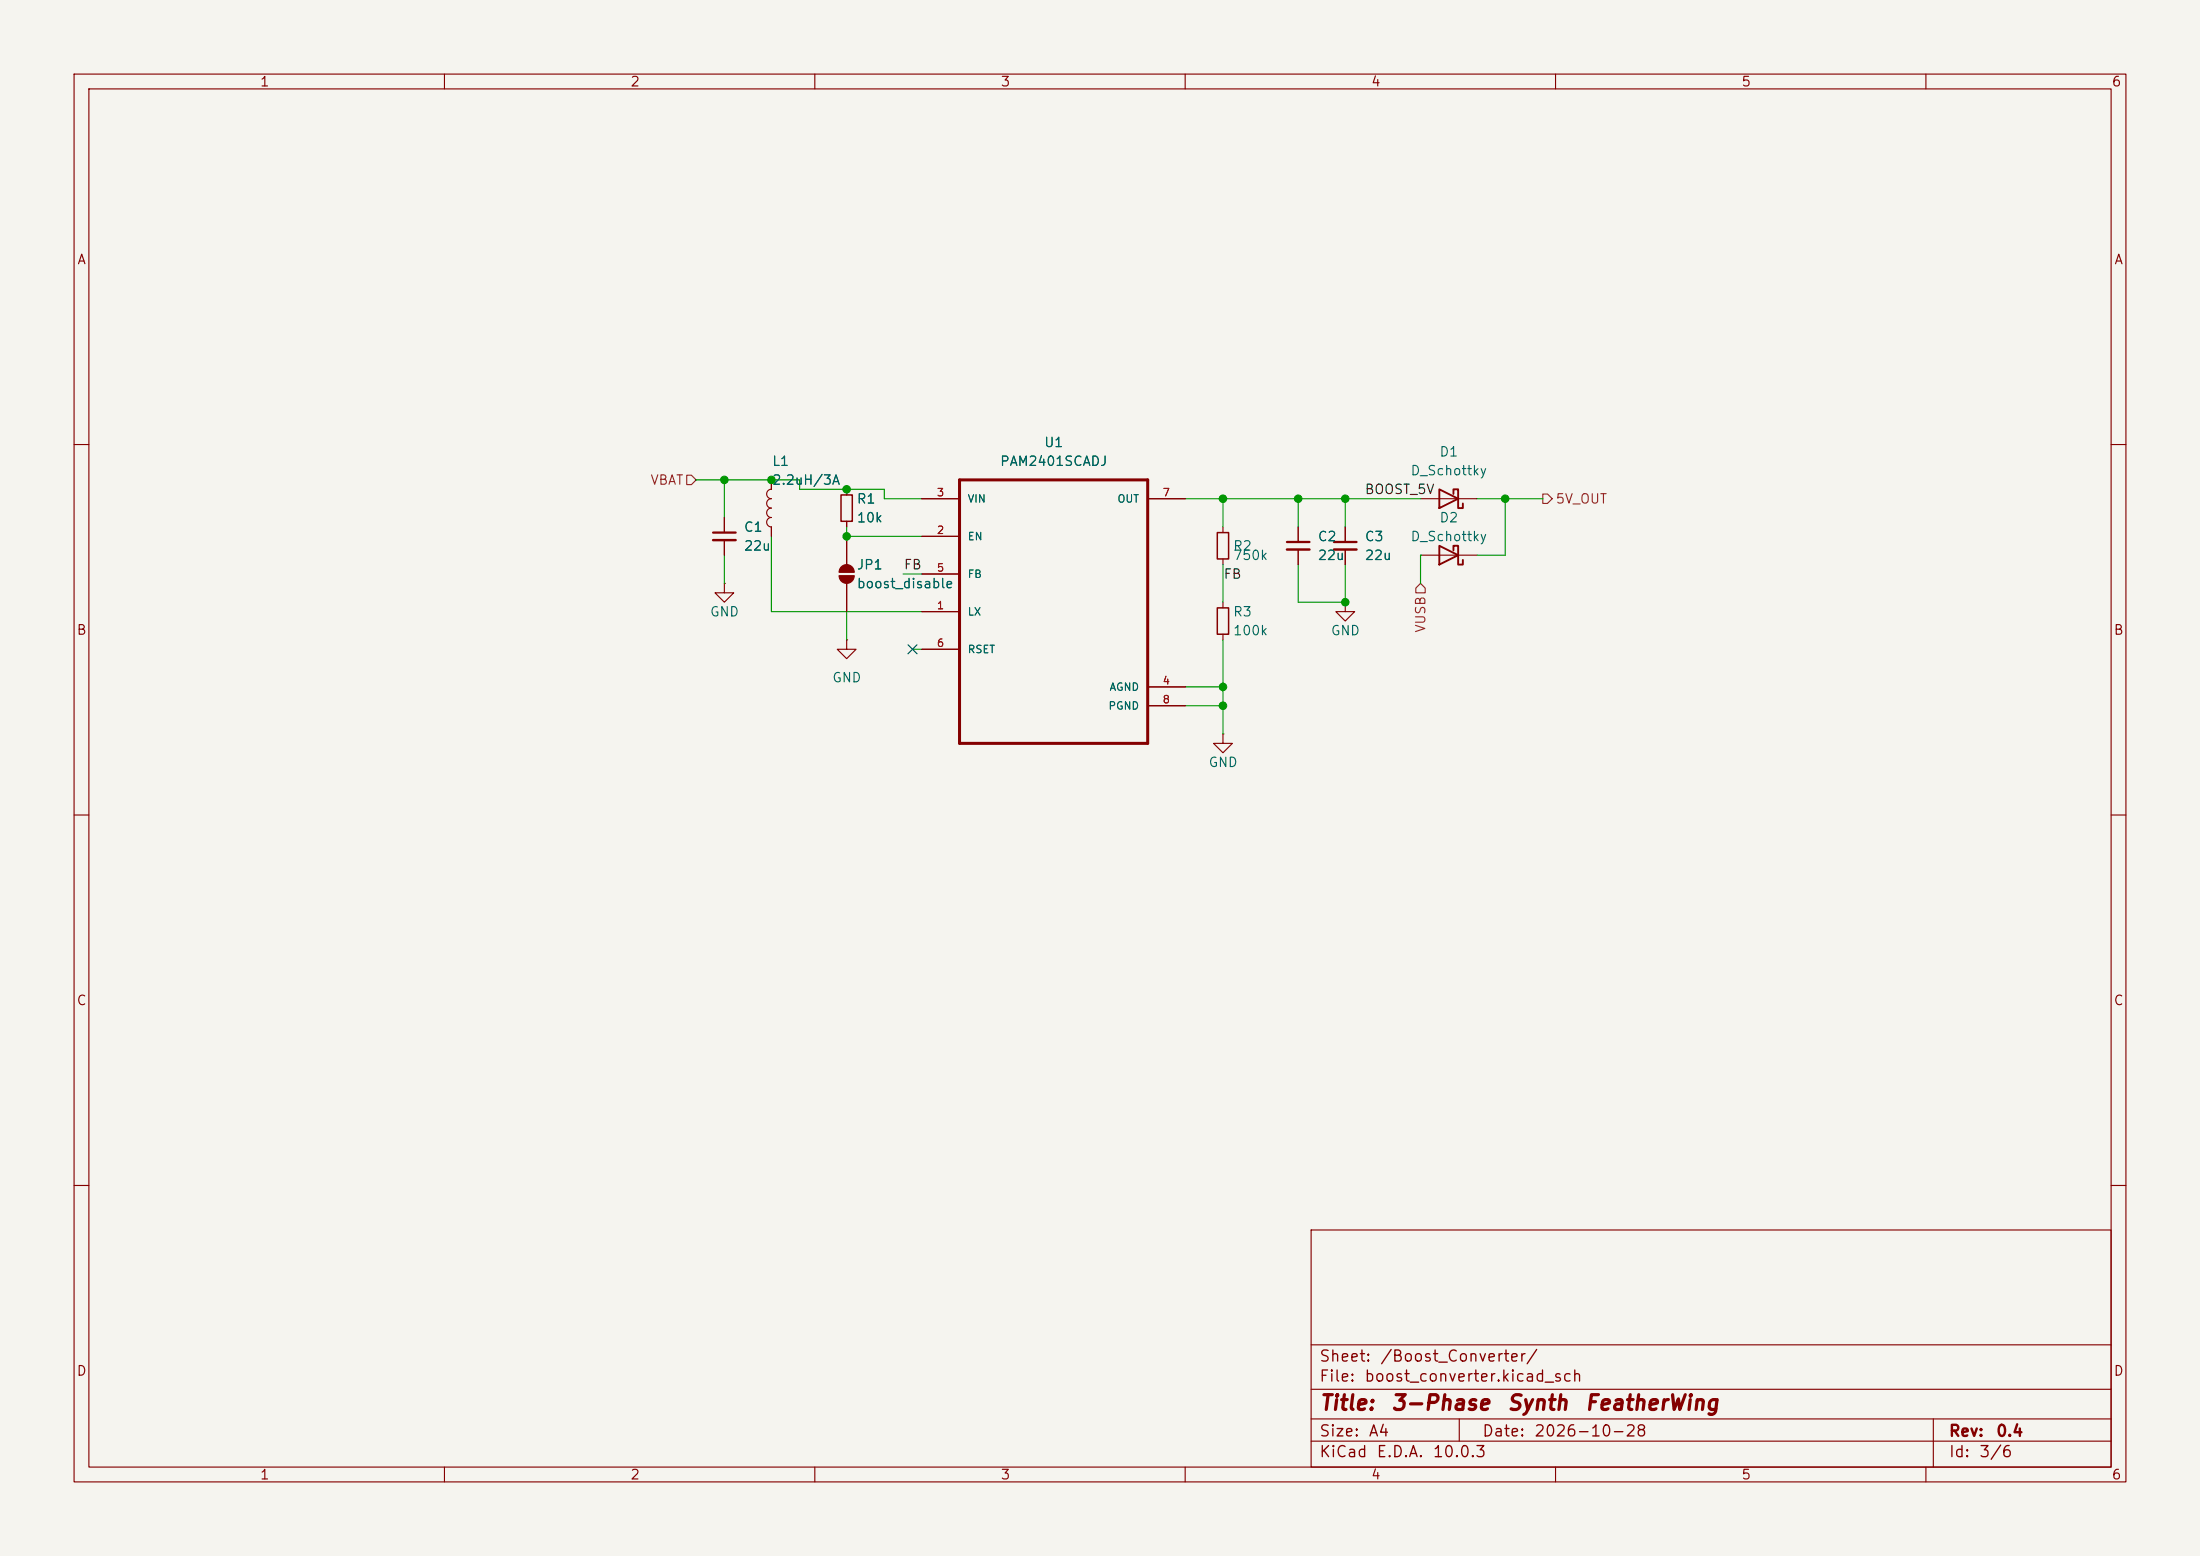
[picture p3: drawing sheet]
<svg xmlns="http://www.w3.org/2000/svg" width="297mm" height="210mm" viewBox="0 0 297 210" stroke-linecap="round" stroke-linejoin="round" font-family="sans-serif">
<path d="M0 0h297v210h-297z" fill="#f5f4ef" stroke="#f5f4ef" stroke-width=".14"/>
<g fill="none" stroke="#840000" stroke-width=".15">
<path d="M10 10h277v190h-277zM12 12h273v186h-273zM60 10v2M110 10v2M160 10v2M210 10v2M260 10v2M10 60h2M97.8 78.7v1.3h1.3l-1.3 1.3-1.3-1.3h1.3M97.8 78.7h.1M97.8 69.9v2M97.8 72.9v2"/>
<path d="M104.1 69.8a.64 .64 0 0 0-.6 .7 .64 .64 0 0 0 .6 .6v1.3M104.1 66a.64 .64 0 0 0-.6 .7 .64 .64 0 0 0 .6 .6 .64 .64 0 0 0-.6 .6 .64 .64 0 0 0 .6 .7 .64 .64 0 0 0-.6 .6 .64 .64 0 0 0 .6 .7M104.1 64.8v1.2M113.3 77.2h2M113.3 77.7h2M114.3 66v.8M114.3 70.4v.7M114.3 72.4v3.8M114.3 78.7v3.9M124.5 67.3h5M124.5 72.4h5M124.5 77.5h5"/>
<path d="M154.9 67.3h5.1M165.1 71.1v.8M165.1 75.4v.8M175.3 71.1v2.1M175.3 74.2v2M181.6 71.1v2.1M181.6 74.2v2M191.8 74.9h7.6M191.8 67.3h7.6M285 60h2M114.3 86.4v1.2h1.3l-1.3 1.3-1.3-1.3h1.3M114.3 86.4h.1"/>
<path d="M124.5 82.6h5M124.5 87.6h5M154.9 92.7h5.1M154.9 95.3h5.1M165.1 99.1v1.2h1.3l-1.3 1.3-1.3-1.3h1.3M165.1 99.1h.1M165.1 81.3v.7M165.1 85.6v.8M181.6 81.3v1.3h1.3l-1.3 1.2-1.3-1.2h1.3M181.6 81.3h.1M10 110h2M285 110h2"/>
<path d="M10 160h2M177 166h108v32h-108zM285 160h2M60 198v2M110 198v2M160 198v2M177 194.5h108M177 191.5h108M177 187.5h108M177 181.5h108M197 191.5v3M210 198v2"/>
<path d="M260 198v2M261 191.5v6.5"/>
</g>
<path d="M194.3 73.7l2.5 1.2-2.5 1.3zM194.3 66l2.5 1.3-2.5 1.3zM196.2 74.3v-.6h.6v2.5h.7v-.6M196.2 66.7v-.7h.6v2.6h.7v-.7" fill="none" stroke="#840000" stroke-width=".25"/>
<path d="M96.3 71.9h3M173.7 73.2h3.1M180.1 73.2h3" fill="none" stroke="#840000" stroke-width=".3"/>
<path d="M96.3 72.9h3M173.7 74.2h3.1M180.1 74.2h3" fill="none" stroke="#840000" stroke-width=".33"/>
<path d="M113.5 66.8h1.6v3.6h-1.6zM164.3 71.9h1.6v3.5h-1.6zM164.3 82h1.6v3.6h-1.6z" fill="none" stroke="#840000" stroke-width=".2"/>
<path d="M129.5 64.8h25.4v35.5h-25.4z" fill="none" stroke="#840000" stroke-width=".41"/>
<g fill="#840000" stroke="#840000" stroke-width=".15">
<path d="M113.6 76.5a1.02 1.02 0 0 1 1.1-.2 1.02 1.02 0 0 1 .6 .9h-2l.1-.4z"/>
<path d="M113.3 77.7h2a1.02 1.02 0 0 1-1 1 1.02 1.02 0 0 1-1-1z"/>
</g>
<path d="M92.7 64.1h.6l.7 .7-.7 .6h-.6zM191.8 78.7l.6 .7v.6h-1.3v-.6zM208.3 66.7h.6l.6 .6-.6 .6h-.6z" fill="none" stroke="#725600" stroke-width=".15"/>
<g fill="none" stroke="#009600" stroke-width=".15">
<path d="M94 64.8h13.9v1.2h11.5v1.3h5.1M97.8 64.8v5.1M97.8 74.9v3.8M104.1 72.4v10.2h20.4M114.3 71.1v1.3h10.2M121.9 77.5h2.6M160 67.3h31.8M165.1 67.3v3.8M165.1 76.2v5.1M175.3 76.2v5.1h6.3v-5.1M175.3 67.3v3.8M181.6 67.3v3.8"/>
<path d="M191.8 74.9h.1M191.8 74.9v3.8M199.4 67.3h8.9M203.2 67.3v7.6h-3.8M114.3 82.6v3.8M123.2 87.6h.1M123.2 87.6h1.3M160 95.3h5.1M160 92.7h5.1M165.1 86.4v12.7"/>
</g>
<path d="M122.6 87l1.2 1.2M123.8 87l-1.2 1.2" fill="none" stroke="#000084" stroke-width=".15"/>
<g fill="#009600" stroke="#009600" stroke-width=".14">
<circle cx="165.1" cy="95.3" r=".51"/>
<circle cx="165.1" cy="92.7" r=".51"/>
<circle cx="181.6" cy="81.3" r=".51"/>
<circle cx="175.3" cy="67.3" r=".51"/>
<circle cx="165.1" cy="67.3" r=".51"/>
<circle cx="203.2" cy="67.3" r=".51"/>
<circle cx="181.6" cy="67.3" r=".51"/>
<circle cx="114.3" cy="72.4" r=".51"/>
<circle cx="114.3" cy="66" r=".51"/>
<circle cx="97.8" cy="64.8" r=".51"/>
<circle cx="104.1" cy="64.8" r=".51"/>
</g>
<g font-size="2" fill="#840000">
<text x="178" y="190.8">Title:</text>
<text x="187.7" y="190.8">3-Phase</text>
<text x="203.3" y="190.8">Synth</text>
<text x="213.8" y="190.8">FeatherWing</text>
</g>
<g font-size="1.5" fill="#840000">
<text x="178" y="184.2">Sheet:</text>
<text x="186.2" y="184.2">/Boost_Converter/</text>
<text x="178" y="186.9">File:</text>
<text x="184.1" y="186.9">boost_converter.kicad_sch</text>
<text x="178" y="197.1">KiCad</text>
<text x="178" y="194.3">Size:</text>
<text x="184.7" y="194.3">A4</text>
<text x="185.7" y="197.1">E.D.A.</text>
<text x="193.3" y="197.1">10.0.3</text>
<text x="200" y="194.3">Date:</text>
<text x="207" y="194.3">2026-10-28</text>
<text x="263" y="194.3">Rev:</text>
<text x="263" y="197.1">Id:</text>
<text x="267.1" y="197.1">3/6</text>
<text x="269.4" y="194.3">0.4</text>
</g>
<g font-size="1.3" fill="#840000">
<text x="35" y="12">1</text>
<text x="85" y="12">2</text>
<text x="135" y="12">3</text>
<text x="185" y="12">4</text>
<text x="235" y="12">5</text>
<text x="285" y="12">6</text>
<text x="10.3" y="36">A</text>
<text x="285.3" y="36">A</text>
<text x="10.3" y="86">B</text>
<text x="285.3" y="86">B</text>
<text x="10.3" y="136">C</text>
<text x="285.3" y="136">C</text>
<text x="10.3" y="186">D</text>
<text x="285.3" y="186">D</text>
<text x="35" y="200">1</text>
<text x="85" y="200">2</text>
<text x="135" y="200">3</text>
<text x="185" y="200">4</text>
<text x="235" y="200">5</text>
<text x="285" y="200">6</text>
</g>
<g font-size="1.3" fill="#725600">
<text x="87.7" y="65.7">VBAT</text>
<text x="209.9" y="68.3">5V_OUT</text>
<text x="192.7" y="85.5" transform="rotate(-90 192.7 85.5)">VUSB</text>
</g>
<g font-size="1.3" fill="#006464">
<text x="104.1" y="65.7">2.2uH/3A</text>
<text x="104.1" y="63.2">L1</text>
<text x="134.9" y="63.2">PAM2401SCADJ</text>
<text x="140.9" y="60.7">U1</text>
<text x="190.3" y="64.5">D_Schottky</text>
<text x="194.2" y="61.9">D1</text>
<text x="115.6" y="68.3">R1</text>
<text x="115.6" y="70.8">10k</text>
<text x="194.2" y="70.8">D2</text>
<text x="100.3" y="72.1">C1</text>
<text x="100.3" y="74.6">22u</text>
<text x="115.6" y="77.2">JP1</text>
<text x="166.4" y="74.6">R2</text>
<text x="166.4" y="75.9">750k</text>
<text x="177.8" y="73.4">C2</text>
<text x="177.8" y="75.9">22u</text>
<text x="184.2" y="73.4">C3</text>
<text x="184.2" y="75.9">22u</text>
<text x="190.3" y="73.4">D_Schottky</text>
<text x="95.8" y="83.5">GND</text>
<text x="115.6" y="79.7">boost_disable</text>
<text x="166.4" y="83.5">R3</text>
<text x="166.4" y="86.1">100k</text>
<text x="179.6" y="86.1">GND</text>
<text x="112.3" y="92.4">GND</text>
<text x="163.1" y="103.8">GND</text>
</g>
<g font-size="1.3" fill="#0f0f0f">
<text x="184.1" y="67">BOOST_5V</text>
<text x="121.9" y="77.2">FB</text>
<text x="165.1" y="78.4">FB</text>
</g>
<g font-size="1" fill="#a90000">
<text x="126.4" y="67.2">3</text>
<text x="156.9" y="67.2">7</text>
<text x="126.4" y="72.3">2</text>
<text x="126.4" y="77.4">5</text>
<text x="126.4" y="82.5">1</text>
<text x="126.4" y="87.6">6</text>
<text x="156.9" y="92.6">4</text>
<text x="156.9" y="95.2">8</text>
</g>
<g font-size="1" fill="#006464">
<text x="130.6" y="68.1">VIN</text>
<text x="150.8" y="68.1">OUT</text>
<text x="130.6" y="73.2">EN</text>
<text x="130.6" y="83.3">LX</text>
<text x="130.6" y="78.2">FB</text>
<text x="130.6" y="88.4">RSET</text>
<text x="149.7" y="93.5">AGND</text>
<text x="149.6" y="96">PGND</text>
</g>
</svg>
